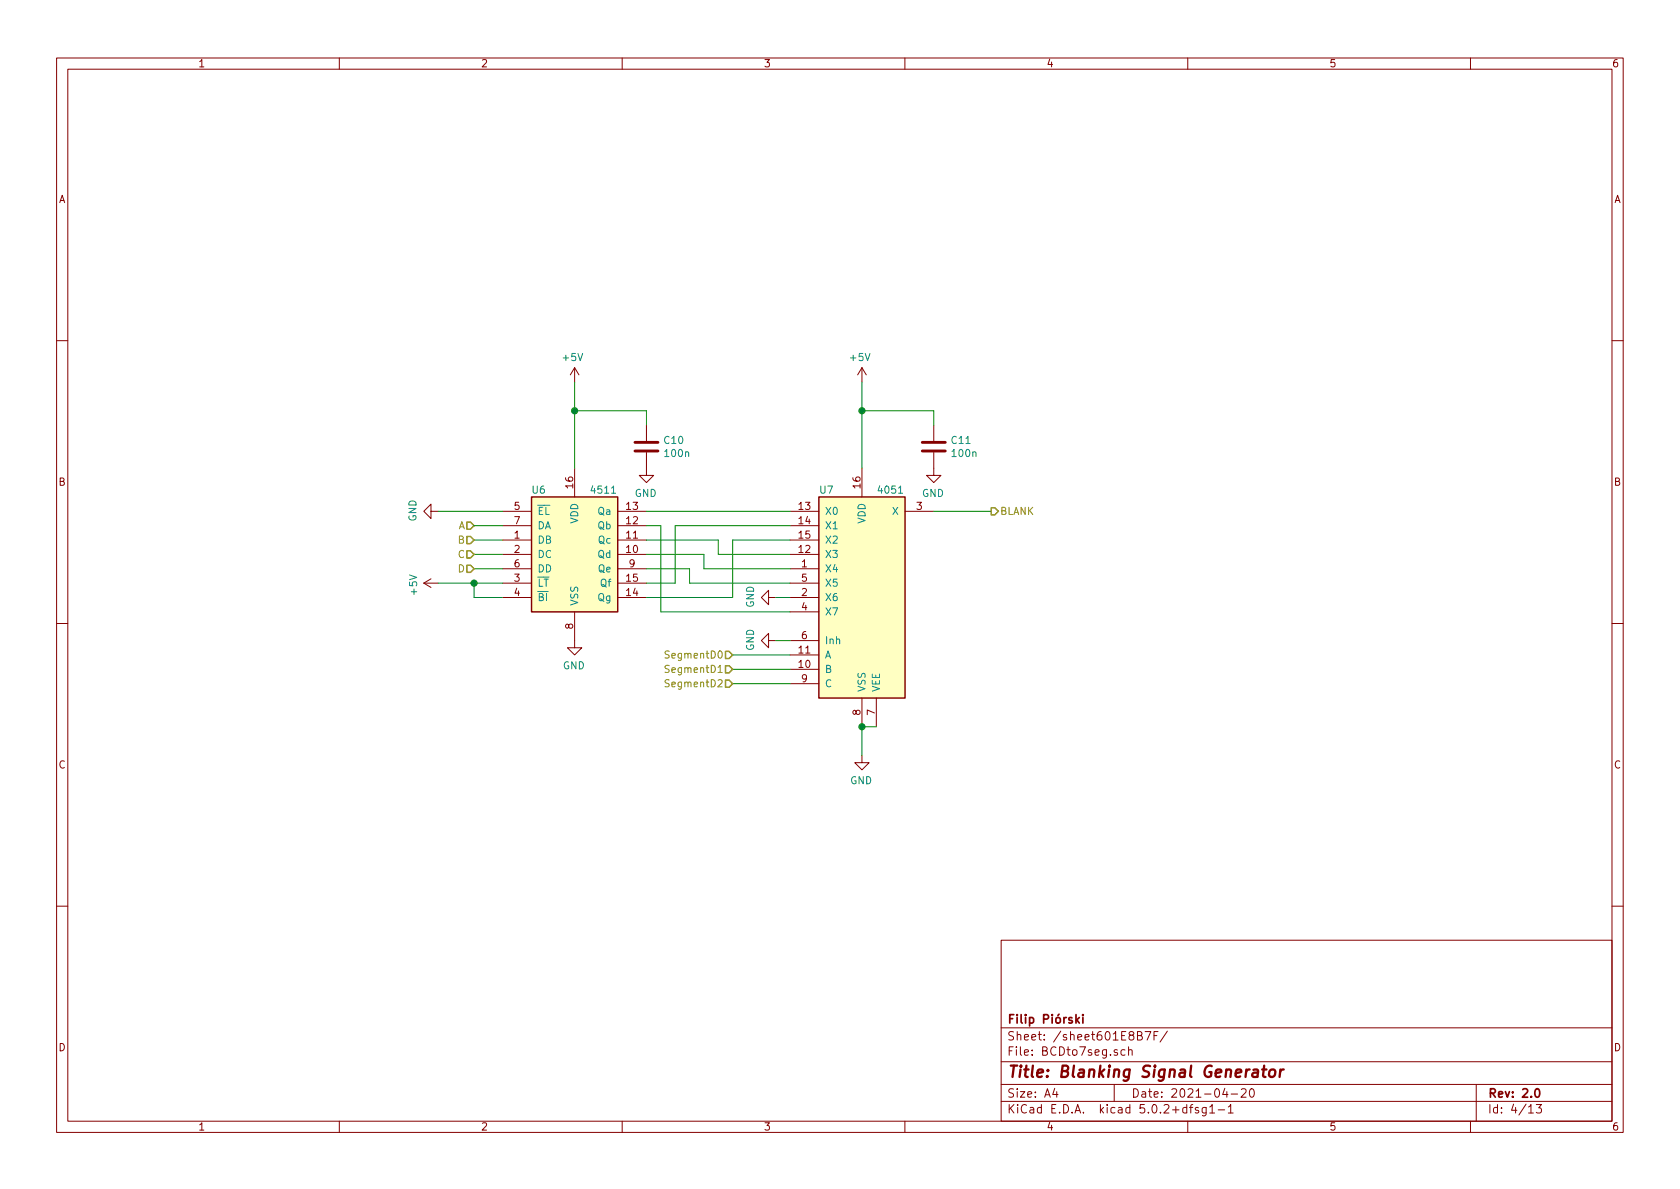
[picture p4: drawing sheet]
EESchema Schematic File Version 4
LIBS:XYgen-cache
EELAYER 26 0
EELAYER END
$Descr A4 11693 8268
encoding utf-8
Sheet 4 13
Title "Blanking Signal Generator"
Date "2021-04-20"
Rev "2.0"
Comp "Filip Piórski"
Comment1 ""
Comment2 ""
Comment3 ""
Comment4 ""
$EndDescr
Wire Wire Line
	3500 3750 3300 3750
Wire Wire Line
	3500 3850 3300 3850
Wire Wire Line
	3500 3950 3300 3950
Wire Wire Line
	3500 4150 3300 4150
$Comp
L 4511:4511 U?
U 1 1
P 4000 3850
AR Path="/602E6B09" Ref="U?"  Part="1" 
AR Path="/602B73F0/602E6B09" Ref="U?"  Part="1" 
AR Path="/601DE80D/602B73F0/602E6B09" Ref="U?"  Part="1" 
AR Path="/601E8CB4/602E6B09" Ref="U6"  Part="1" 
F 0 "U6" H 3750 4300 50  0000 C CNN
F 1 "4511" H 4200 4300 50  0000 C CNN
F 2 "Package_SO:SOP-16_4.4x10.4mm_P1.27mm" H 4000 3850 50  0001 C CNN
F 3 "" H 4000 3850 50  0001 C CNN
	1    4000 3850
	1    0    0    -1  
$EndComp
$Comp
L Device:C C?
U 1 1
P 4500 3100
AR Path="/602E6B10" Ref="C?"  Part="1" 
AR Path="/602B73F0/602E6B10" Ref="C?"  Part="1" 
AR Path="/601DE80D/602B73F0/602E6B10" Ref="C?"  Part="1" 
AR Path="/601E8CB4/602E6B10" Ref="C10"  Part="1" 
F 0 "C10" H 4615 3146 50  0000 L CNN
F 1 "100n" H 4615 3055 50  0000 L CNN
F 2 "Capacitor_SMD:C_0805_2012Metric_Pad1.15x1.40mm_HandSolder" H 4538 2950 50  0001 C CNN
F 3 "~" H 4500 3100 50  0001 C CNN
	1    4500 3100
	1    0    0    -1  
$EndComp
Wire Wire Line
	4000 3250 4000 2850
Wire Wire Line
	4500 2850 4500 2950
Wire Wire Line
	4000 2850 4500 2850
$Comp
L power:+5V #PWR?
U 1 1
P 4000 2650
AR Path="/602E6B1A" Ref="#PWR?"  Part="1" 
AR Path="/5F9E0DAD/602E6B1A" Ref="#PWR?"  Part="1" 
AR Path="/601DE80D/602E6B1A" Ref="#PWR?"  Part="1" 
AR Path="/602B73F0/602E6B1A" Ref="#PWR?"  Part="1" 
AR Path="/601DE80D/602B73F0/602E6B1A" Ref="#PWR?"  Part="1" 
AR Path="/601E8CB4/602E6B1A" Ref="#PWR030"  Part="1" 
F 0 "#PWR030" H 4000 2500 50  0001 C CNN
F 1 "+5V" H 4015 2823 50  0000 C CNN
F 2 "" H 4000 2650 50  0001 C CNN
F 3 "" H 4000 2650 50  0001 C CNN
	1    4000 2650
	-1   0    0    -1  
$EndComp
Wire Wire Line
	4000 2650 4000 2850
Connection ~ 4000 2850
$Comp
L power:GND #PWR?
U 1 1
P 4500 3250
AR Path="/602E6B22" Ref="#PWR?"  Part="1" 
AR Path="/5F9E0DAD/602E6B22" Ref="#PWR?"  Part="1" 
AR Path="/601DE80D/602E6B22" Ref="#PWR?"  Part="1" 
AR Path="/602B73F0/602E6B22" Ref="#PWR?"  Part="1" 
AR Path="/601DE80D/602B73F0/602E6B22" Ref="#PWR?"  Part="1" 
AR Path="/601E8CB4/602E6B22" Ref="#PWR032"  Part="1" 
F 0 "#PWR032" H 4500 3000 50  0001 C CNN
F 1 "GND" H 4505 3077 50  0000 C CNN
F 2 "" H 4500 3250 50  0001 C CNN
F 3 "" H 4500 3250 50  0001 C CNN
	1    4500 3250
	-1   0    0    -1  
$EndComp
$Comp
L power:GND #PWR?
U 1 1
P 4000 4450
AR Path="/602E6B28" Ref="#PWR?"  Part="1" 
AR Path="/5F9E0DAD/602E6B28" Ref="#PWR?"  Part="1" 
AR Path="/601DE80D/602E6B28" Ref="#PWR?"  Part="1" 
AR Path="/602B73F0/602E6B28" Ref="#PWR?"  Part="1" 
AR Path="/601DE80D/602B73F0/602E6B28" Ref="#PWR?"  Part="1" 
AR Path="/601E8CB4/602E6B28" Ref="#PWR031"  Part="1" 
F 0 "#PWR031" H 4000 4200 50  0001 C CNN
F 1 "GND" H 4005 4277 50  0000 C CNN
F 2 "" H 4000 4450 50  0001 C CNN
F 3 "" H 4000 4450 50  0001 C CNN
	1    4000 4450
	-1   0    0    -1  
$EndComp
$Comp
L power:+5V #PWR?
U 1 1
P 3050 4050
AR Path="/602E6B2E" Ref="#PWR?"  Part="1" 
AR Path="/5F9E0DAD/602E6B2E" Ref="#PWR?"  Part="1" 
AR Path="/601DE80D/602E6B2E" Ref="#PWR?"  Part="1" 
AR Path="/602B73F0/602E6B2E" Ref="#PWR?"  Part="1" 
AR Path="/601DE80D/602B73F0/602E6B2E" Ref="#PWR?"  Part="1" 
AR Path="/601E8CB4/602E6B2E" Ref="#PWR029"  Part="1" 
F 0 "#PWR029" H 3050 3900 50  0001 C CNN
F 1 "+5V" H 3065 4223 50  0000 C CNN
F 2 "" H 3050 4050 50  0001 C CNN
F 3 "" H 3050 4050 50  0001 C CNN
	1    3050 4050
	0    -1   1    0   
$EndComp
Wire Wire Line
	3050 4050 3300 4050
Wire Wire Line
	3300 4050 3300 4150
Wire Wire Line
	3300 4050 3500 4050
Connection ~ 3300 4050
$Comp
L power:GND #PWR?
U 1 1
P 3050 3550
AR Path="/602E6B39" Ref="#PWR?"  Part="1" 
AR Path="/5F9E0DAD/602E6B39" Ref="#PWR?"  Part="1" 
AR Path="/601DE80D/602E6B39" Ref="#PWR?"  Part="1" 
AR Path="/602B73F0/602E6B39" Ref="#PWR?"  Part="1" 
AR Path="/601DE80D/602B73F0/602E6B39" Ref="#PWR?"  Part="1" 
AR Path="/601E8CB4/602E6B39" Ref="#PWR028"  Part="1" 
F 0 "#PWR028" H 3050 3300 50  0001 C CNN
F 1 "GND" H 3055 3377 50  0000 C CNN
F 2 "" H 3050 3550 50  0001 C CNN
F 3 "" H 3050 3550 50  0001 C CNN
	1    3050 3550
	0    1    -1   0   
$EndComp
Wire Wire Line
	3050 3550 3500 3550
$Comp
L 4xxx:4051 U?
U 1 1
P 6000 4150
AR Path="/602E6B40" Ref="U?"  Part="1" 
AR Path="/602B73F0/602E6B40" Ref="U?"  Part="1" 
AR Path="/601DE80D/602B73F0/602E6B40" Ref="U?"  Part="1" 
AR Path="/601E8CB4/602E6B40" Ref="U7"  Part="1" 
F 0 "U7" H 5700 4900 50  0000 L CNN
F 1 "4051" H 6100 4900 50  0000 L CNN
F 2 "Package_SO:TSSOP-16_4.4x5mm_P0.65mm" H 6000 4150 50  0001 C CNN
F 3 "http://www.intersil.com/content/dam/Intersil/documents/cd40/cd4051bms-52bms-53bms.pdf" H 6000 4150 50  0001 C CNN
	1    6000 4150
	1    0    0    -1  
$EndComp
$Comp
L Device:C C?
U 1 1
P 6500 3100
AR Path="/602E6B47" Ref="C?"  Part="1" 
AR Path="/602B73F0/602E6B47" Ref="C?"  Part="1" 
AR Path="/601DE80D/602B73F0/602E6B47" Ref="C?"  Part="1" 
AR Path="/601E8CB4/602E6B47" Ref="C11"  Part="1" 
F 0 "C11" H 6615 3146 50  0000 L CNN
F 1 "100n" H 6615 3055 50  0000 L CNN
F 2 "Capacitor_SMD:C_0805_2012Metric_Pad1.15x1.40mm_HandSolder" H 6538 2950 50  0001 C CNN
F 3 "~" H 6500 3100 50  0001 C CNN
	1    6500 3100
	1    0    0    -1  
$EndComp
Wire Wire Line
	6000 3250 6000 2850
Wire Wire Line
	6500 2850 6500 2950
Wire Wire Line
	6000 2850 6500 2850
$Comp
L power:+5V #PWR?
U 1 1
P 6000 2650
AR Path="/602E6B51" Ref="#PWR?"  Part="1" 
AR Path="/5F9E0DAD/602E6B51" Ref="#PWR?"  Part="1" 
AR Path="/601DE80D/602E6B51" Ref="#PWR?"  Part="1" 
AR Path="/602B73F0/602E6B51" Ref="#PWR?"  Part="1" 
AR Path="/601DE80D/602B73F0/602E6B51" Ref="#PWR?"  Part="1" 
AR Path="/601E8CB4/602E6B51" Ref="#PWR035"  Part="1" 
F 0 "#PWR035" H 6000 2500 50  0001 C CNN
F 1 "+5V" H 6015 2823 50  0000 C CNN
F 2 "" H 6000 2650 50  0001 C CNN
F 3 "" H 6000 2650 50  0001 C CNN
	1    6000 2650
	-1   0    0    -1  
$EndComp
Wire Wire Line
	6000 2650 6000 2850
Connection ~ 6000 2850
$Comp
L power:GND #PWR?
U 1 1
P 6500 3250
AR Path="/602E6B59" Ref="#PWR?"  Part="1" 
AR Path="/5F9E0DAD/602E6B59" Ref="#PWR?"  Part="1" 
AR Path="/601DE80D/602E6B59" Ref="#PWR?"  Part="1" 
AR Path="/602B73F0/602E6B59" Ref="#PWR?"  Part="1" 
AR Path="/601DE80D/602B73F0/602E6B59" Ref="#PWR?"  Part="1" 
AR Path="/601E8CB4/602E6B59" Ref="#PWR037"  Part="1" 
F 0 "#PWR037" H 6500 3000 50  0001 C CNN
F 1 "GND" H 6505 3077 50  0000 C CNN
F 2 "" H 6500 3250 50  0001 C CNN
F 3 "" H 6500 3250 50  0001 C CNN
	1    6500 3250
	-1   0    0    -1  
$EndComp
$Comp
L power:GND #PWR?
U 1 1
P 5400 4450
AR Path="/602E6B5F" Ref="#PWR?"  Part="1" 
AR Path="/5F9E0DAD/602E6B5F" Ref="#PWR?"  Part="1" 
AR Path="/601DE80D/602E6B5F" Ref="#PWR?"  Part="1" 
AR Path="/602B73F0/602E6B5F" Ref="#PWR?"  Part="1" 
AR Path="/601DE80D/602B73F0/602E6B5F" Ref="#PWR?"  Part="1" 
AR Path="/601E8CB4/602E6B5F" Ref="#PWR034"  Part="1" 
F 0 "#PWR034" H 5400 4200 50  0001 C CNN
F 1 "GND" H 5405 4277 50  0000 C CNN
F 2 "" H 5400 4450 50  0001 C CNN
F 3 "" H 5400 4450 50  0001 C CNN
	1    5400 4450
	0    1    -1   0   
$EndComp
Wire Wire Line
	5400 4450 5500 4450
Wire Wire Line
	4500 4150 5100 4150
Wire Wire Line
	5100 4150 5100 3750
Wire Wire Line
	5100 3750 5500 3750
Wire Wire Line
	4500 3750 5000 3750
Wire Wire Line
	5000 3750 5000 3850
Wire Wire Line
	5000 3850 5500 3850
Wire Wire Line
	4500 3850 4900 3850
Wire Wire Line
	4900 3850 4900 3950
Wire Wire Line
	4900 3950 5500 3950
Wire Wire Line
	4500 4050 4700 4050
Wire Wire Line
	4700 4050 4700 3650
Wire Wire Line
	4700 3650 5500 3650
Wire Wire Line
	4500 3950 4800 3950
Wire Wire Line
	4800 3950 4800 4050
Wire Wire Line
	4800 4050 5500 4050
Wire Wire Line
	4500 3650 4600 3650
Wire Wire Line
	4600 3650 4600 4250
Wire Wire Line
	4600 4250 5500 4250
$Comp
L power:GND #PWR?
U 1 1
P 5400 4150
AR Path="/602E6B79" Ref="#PWR?"  Part="1" 
AR Path="/5F9E0DAD/602E6B79" Ref="#PWR?"  Part="1" 
AR Path="/601DE80D/602E6B79" Ref="#PWR?"  Part="1" 
AR Path="/602B73F0/602E6B79" Ref="#PWR?"  Part="1" 
AR Path="/601DE80D/602B73F0/602E6B79" Ref="#PWR?"  Part="1" 
AR Path="/601E8CB4/602E6B79" Ref="#PWR033"  Part="1" 
F 0 "#PWR033" H 5400 3900 50  0001 C CNN
F 1 "GND" H 5405 3977 50  0000 C CNN
F 2 "" H 5400 4150 50  0001 C CNN
F 3 "" H 5400 4150 50  0001 C CNN
	1    5400 4150
	0    1    -1   0   
$EndComp
Wire Wire Line
	5400 4150 5500 4150
$Comp
L power:GND #PWR?
U 1 1
P 6000 5250
AR Path="/602E6B80" Ref="#PWR?"  Part="1" 
AR Path="/5F9E0DAD/602E6B80" Ref="#PWR?"  Part="1" 
AR Path="/601DE80D/602E6B80" Ref="#PWR?"  Part="1" 
AR Path="/602B73F0/602E6B80" Ref="#PWR?"  Part="1" 
AR Path="/601DE80D/602B73F0/602E6B80" Ref="#PWR?"  Part="1" 
AR Path="/601E8CB4/602E6B80" Ref="#PWR036"  Part="1" 
F 0 "#PWR036" H 6000 5000 50  0001 C CNN
F 1 "GND" H 6005 5077 50  0000 C CNN
F 2 "" H 6000 5250 50  0001 C CNN
F 3 "" H 6000 5250 50  0001 C CNN
	1    6000 5250
	-1   0    0    -1  
$EndComp
Wire Wire Line
	6000 5050 6000 5250
Wire Wire Line
	6000 5050 6100 5050
Connection ~ 6000 5050
Wire Wire Line
	6900 3550 6500 3550
Wire Wire Line
	5100 4550 5500 4550
Wire Wire Line
	5100 4650 5500 4650
Wire Wire Line
	5100 4750 5500 4750
Text HLabel 6900 3550 2    50   Output ~ 0
BLANK
Text HLabel 3300 3650 0    50   Input ~ 0
A
Wire Wire Line
	3300 3650 3500 3650
Text HLabel 3300 3750 0    50   Input ~ 0
B
Text HLabel 3300 3850 0    50   Input ~ 0
C
Text HLabel 3300 3950 0    50   Input ~ 0
D
Text HLabel 5100 4550 0    50   Input ~ 0
SegmentD0
Text HLabel 5100 4650 0    50   Input ~ 0
SegmentD1
Text HLabel 5100 4750 0    50   Input ~ 0
SegmentD2
Wire Wire Line
	4500 3550 5500 3550
$EndSCHEMATC
